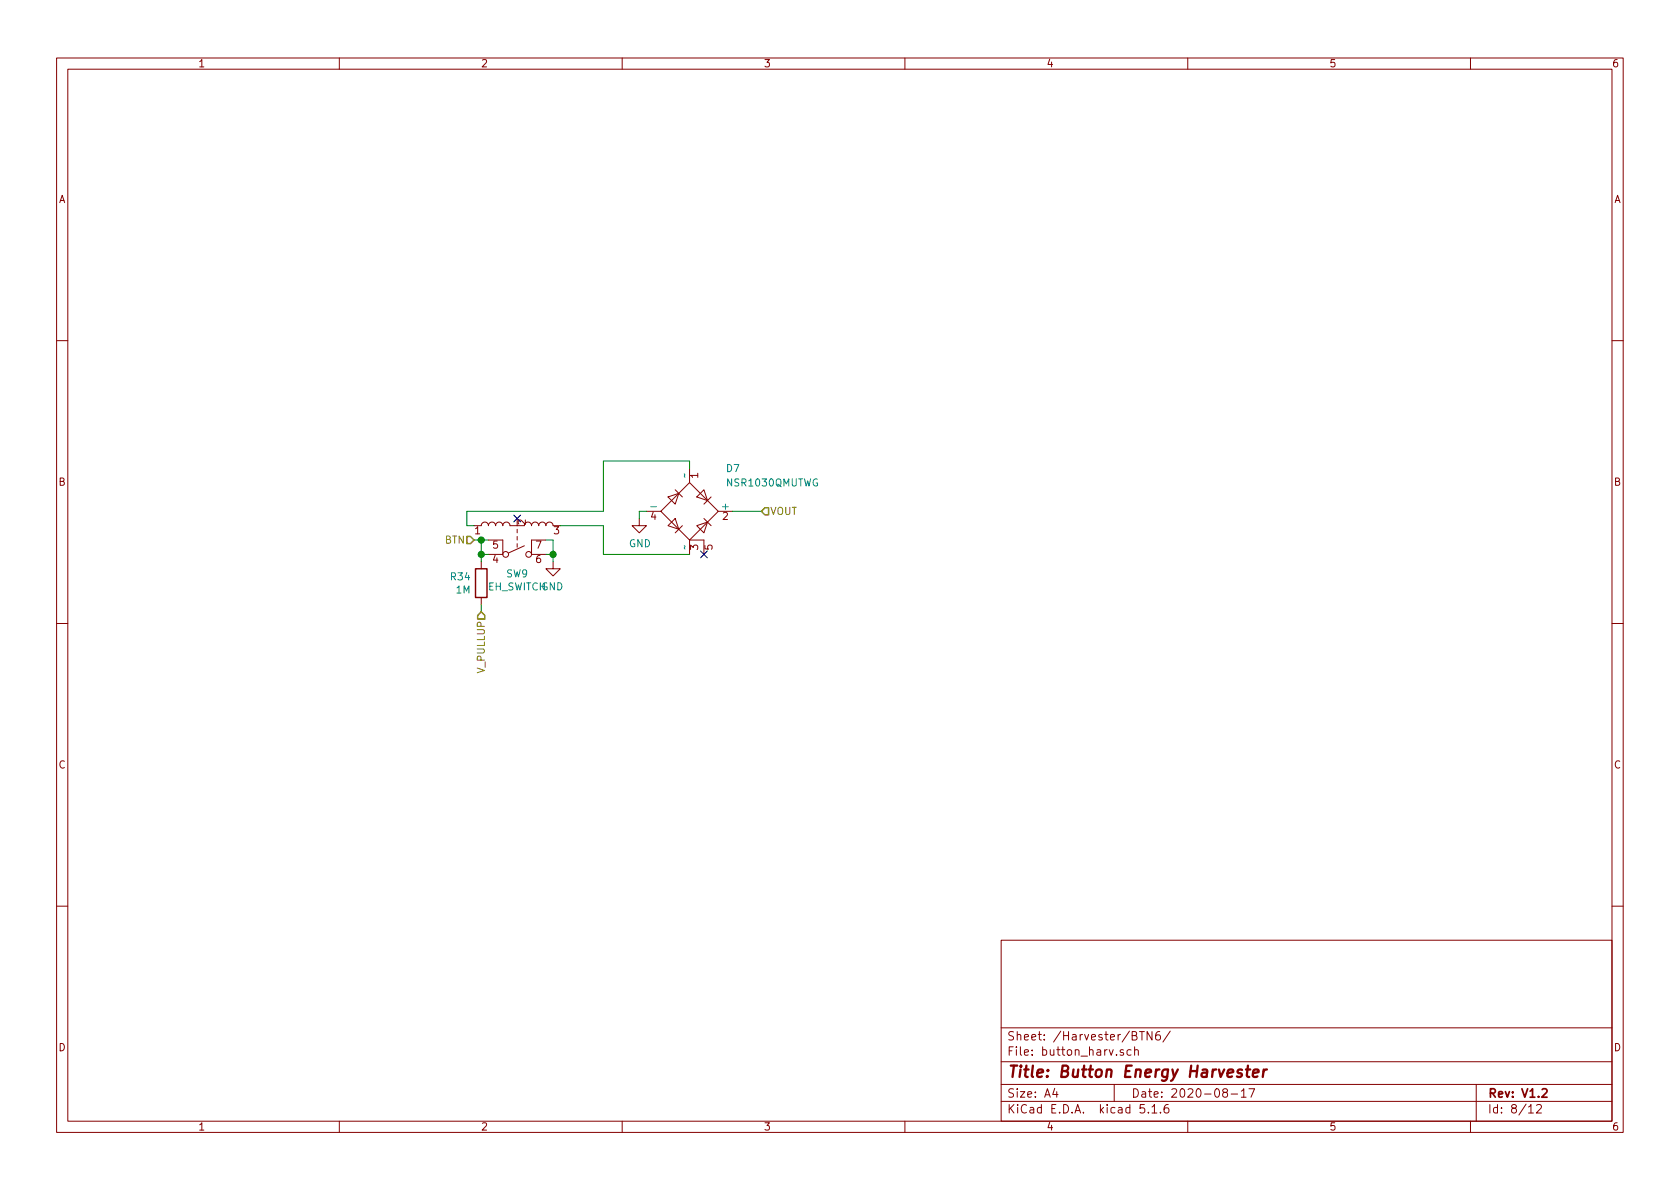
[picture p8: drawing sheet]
<svg xmlns="http://www.w3.org/2000/svg" width="297mm" height="210mm" viewBox="0 0 297 210" stroke-linecap="round" stroke-linejoin="round" font-family="sans-serif">
<g fill="none" stroke="#840000" stroke-width=".18">
<path d="M10 10.3h277v189.9h-277zM12 12.2h273v186.1h-273zM60 10.3v1.9M110 10.3v1.9M160 10.3v1.9M210 10.3v1.9M260 10.3v1.9M10 60.2h2M285 60.2h2M85.1 93a.63 .63 0 0 1 .6-.7 .63 .63 0 0 1 .7 .7 .63 .63 0 0 1 .6-.7 .63 .63 0 0 1 .6 .7 .63 .63 0 0 1 .7-.7 .63 .63 0 0 1 .6 .7 .63 .63 0 0 1 .6-.7 .63 .63 0 0 1 .7 .7h1.2M85.1 99.3v1.3M86.4 95.5h2.5v2.5h-2.5"/>
<path d="M91.4 93.6v.6M91.4 94.9v.6M91.4 96.1v.7M92.7 93a.63 .63 0 0 1 .6-.7 .63 .63 0 0 1 .7 .7 .63 .63 0 0 1 .6-.7 .63 .63 0 0 1 .6 .7 .63 .63 0 0 1 .7-.7 .63 .63 0 0 1 .6 .7 .63 .63 0 0 1 .7-.7 .63 .63 0 0 1 .6 .7M92.7 96.5l-2.8 1.3M96.5 95.5h-2.5v2.5h2.5M97.8 99.3v1.3h-1.3l1.3 1.2 1.3-1.2h-1.3M113 91.7v1.3h1.3l-1.3 1.2-1.2-1.2h1.2M114.3 90.4h2.5M118.1 87.9l1.9-.7-.6 1.9zM118.1 93l1.3-1.3 .6 1.9zM119.4 86.6l1.2 1.3"/>
<path d="M120.6 93l-1.2 1.2M121.9 85.3l5.1 5.1-5.1 5.1-5.1-5.1zM121.9 98v-2.5h2.6v2.5M121.9 82.8v2.5M123.2 87.9l1.3-1.3 .6 1.9zM123.2 93l1.9-.7-.6 1.9zM124.5 91.7l1.2 1.3M125.7 87.9l-1.2 1.2M127 90.4h2.5M10 110.3h2M85.1 105.7v1.2M285 110.3h2"/>
<path d="M10 160.2h2M177 166.3h108v32h-108zM285 160.2h2M60 198.3v1.9M110 198.3v1.9M160 198.3v1.9M177 194.8h108M177 191.8h108M177 187.8h108M177 181.8h108M186.5 192.5l-.4 1h1M186.8 193v1"/>
<path d="M197 191.8v3M198.6 185.7a.37 .37 0 0 0-.6 .1l.1 .2 .5 .2 .1 .1-.2 .3-.5-.1M200 185.7l-.5-.1-.2 .3v.6l.2 .1 .5-.1M200.6 185.7h.1a.37 .37 0 0 1 .6 .1v.8M200.6 185.1v1.5M201.5 182.4h.8M201.9 182.4v1.5M202.3 195.3h-.7l-.1 .7 .3-.1 .5 .1 .1 .2-.1 .5-.2 .1-.6-.1M203 196.7v.1M203.7 195.8l.4-.5v1.5M203.7 182.4v1.5l-.9-1.5v1.5M203.7 196.8h.8"/>
<path d="M205.1 182.4a.62 .62 0 0 0-.8 .7l.1 .7 .2 .1 .5-.1 .1-.5-.1-.2-.5-.1-.3 .3M205.2 196.7v.1M206.6 195.3a.62 .62 0 0 0-.8 .7l.1 .7 .2 .1 .5-.1 .1-.5-.1-.2-.5-.1-.3 .3M206.9 182.3l-1.3 2M210 198.3v1.9M216.5 193.2l-.3-.3 .1-.2a.48 .48 0 0 1 .6-.1l.1 .2-.1 .3-.6 .1a.48 .48 0 0 0 0 .7l.2 .1 .5-.1v-.4l-.2-.3M217.7 193.5h1.1M219.5 193l.4-.5v1.5M219.5 194h.8M220.8 192.5h1l-.6 1.5M260 198.3v1.9M261 191.8v6.5"/>
<path d="M270.3 195.8l.4-.5v1.5M270.3 196.8h.8M271.7 195.5l.2-.2h.4l.2 .5-.9 1h.9"/>
<circle cx="89.4" cy="98" r=".51"/>
<circle cx="93.5" cy="98" r=".51"/>
</g>
<path d="M272.7 192.7l.2-.2h.3l.3 .2v.3l-.9 1h.9" fill="none" stroke="#840000" stroke-width=".3"/>
<path d="M220.3 189.1h.8M220.6 188.4l-.2 1.8 .1 .1 .4 .1M221.5 189.8l1-.2v-.4l-.6-.1-.3 .3v.9l.1 .1 .6-.1M223.4 189.1l-.1 1.3M224 189.1a.54 .54 0 0 0-.6 .4" fill="none" stroke="#840000" stroke-width=".41"/>
<path d="M121 83.8l.1 .6M121 96.5l.1 .6" fill="none" stroke="#008484" stroke-width=".18"/>
<path d="M84.1 100.6h2v5.1h-2z" fill="none" stroke="#840000" stroke-width=".25"/>
<path d="M83.8 95.5h2.6M85.1 98h1.3M85.1 95.5v3.8M96.5 95.5h1.3v3.8M96.5 98h1.3M99.1 93h7.6v5h15.2M114.3 90.4h-1.3v1.3M121.9 82.8v-1.3h-15.2v8.9h-24.2v2.6h1.3M129.5 90.4h5.1M85.1 106.9v1.3" fill="none" stroke="#008400" stroke-width=".18"/>
<path d="M82.5 94.9h.7l.6 .6-.6 .6h-.7zM134.6 90.4l.7-.6h.6v1.3h-.6zM85.1 108.2l.6 .6v.7h-1.2v-.7z" fill="none" stroke="#848400" stroke-width=".25"/>
<g fill="#008400" stroke="#008400" stroke-width=".25">
<circle cx="97.8" cy="98" r=".51"/>
<circle cx="85.1" cy="98" r=".51"/>
<circle cx="85.1" cy="95.5" r=".51"/>
</g>
<path d="M90.8 91.1l1.2 1.2M92 91.1l-1.2 1.2M123.9 97.4l1.2 1.2M125.1 97.4l-1.2 1.2" fill="none" stroke="#000084" stroke-width=".18"/>
<text font-size="2.8" fill="#840000" x="178" y="190.5">Title: Button Energy Harvester</text>
<g font-size="2.1" fill="#840000">
<text x="178" y="184">Sheet: /Harvester/BTN6/</text>
<text x="178" y="186.7">File: button_harv.sch</text>
<text x="178" y="196.9">KiCad E.D.A. kicad 5.1.6</text>
<text x="178" y="194.1">Size: A4</text>
<text x="200" y="194.1">Date: 2020-08-17</text>
<text x="263" y="194.1">Rev: V1.2</text>
<text x="263" y="196.9">Id: 8/12</text>
</g>
<g font-size="1.8" fill="#840000">
<text x="35" y="11.9">1</text>
<text x="85" y="11.9">2</text>
<text x="135" y="11.9">3</text>
<text x="185" y="11.9">4</text>
<text x="235" y="11.9">5</text>
<text x="285" y="11.9">6</text>
<text x="10.4" y="35.9">A</text>
<text x="285.4" y="35.9">A</text>
<text x="10.4" y="85.9">B</text>
<text x="123.4" y="84.6" transform="rotate(-90 123.4 84.6)">1</text>
<text x="285.4" y="85.9">B</text>
<text x="84" y="94.5">1</text>
<text x="93" y="92.8" transform="rotate(-90 93 92.8)">2</text>
<text x="97.9" y="94.5">3</text>
<text x="115.1" y="91.9">4</text>
<text x="127.8" y="91.9">2</text>
<text x="87.1" y="99.6">4</text>
<text x="87.1" y="97">5</text>
<text x="94.8" y="99.6">6</text>
<text x="94.8" y="97">7</text>
<text x="123.4" y="97.3" transform="rotate(-90 123.4 97.3)">3</text>
<text x="126" y="97.3" transform="rotate(-90 126 97.3)">5</text>
<text x="10.4" y="135.9">C</text>
<text x="285.4" y="135.9">C</text>
<text x="10.4" y="185.9">D</text>
<text x="285.4" y="185.9">D</text>
<text x="35" y="199.9">1</text>
<text x="85" y="199.9">2</text>
<text x="135" y="199.9">3</text>
<text x="185" y="199.9">4</text>
<text x="235" y="199.9">5</text>
<text x="285" y="199.9">6</text>
</g>
<g font-size="1.8" fill="#008484">
<text x="128.5" y="83.5">D7</text>
<text x="128.6" y="86">NSR1030QMUTWG</text>
<text x="115.3" y="90.2">-</text>
<text x="127.8" y="90.2">+</text>
<text x="111.2" y="96.8">GND</text>
<text x="79.8" y="102.6">R34</text>
<text x="80.7" y="104.9">1M</text>
<text x="86.2" y="104.4">EH_SWITCH</text>
<text x="89.5" y="102.1">SW9</text>
<text x="95.7" y="104.4">GND</text>
</g>
<g font-size="1.8" fill="#848400">
<text x="136.1" y="91.1">VOUT</text>
<text x="78.7" y="96.1">BTN</text>
<text x="85.7" y="119" transform="rotate(-90 85.7 119)">V_PULLUP</text>
</g>
</svg>
